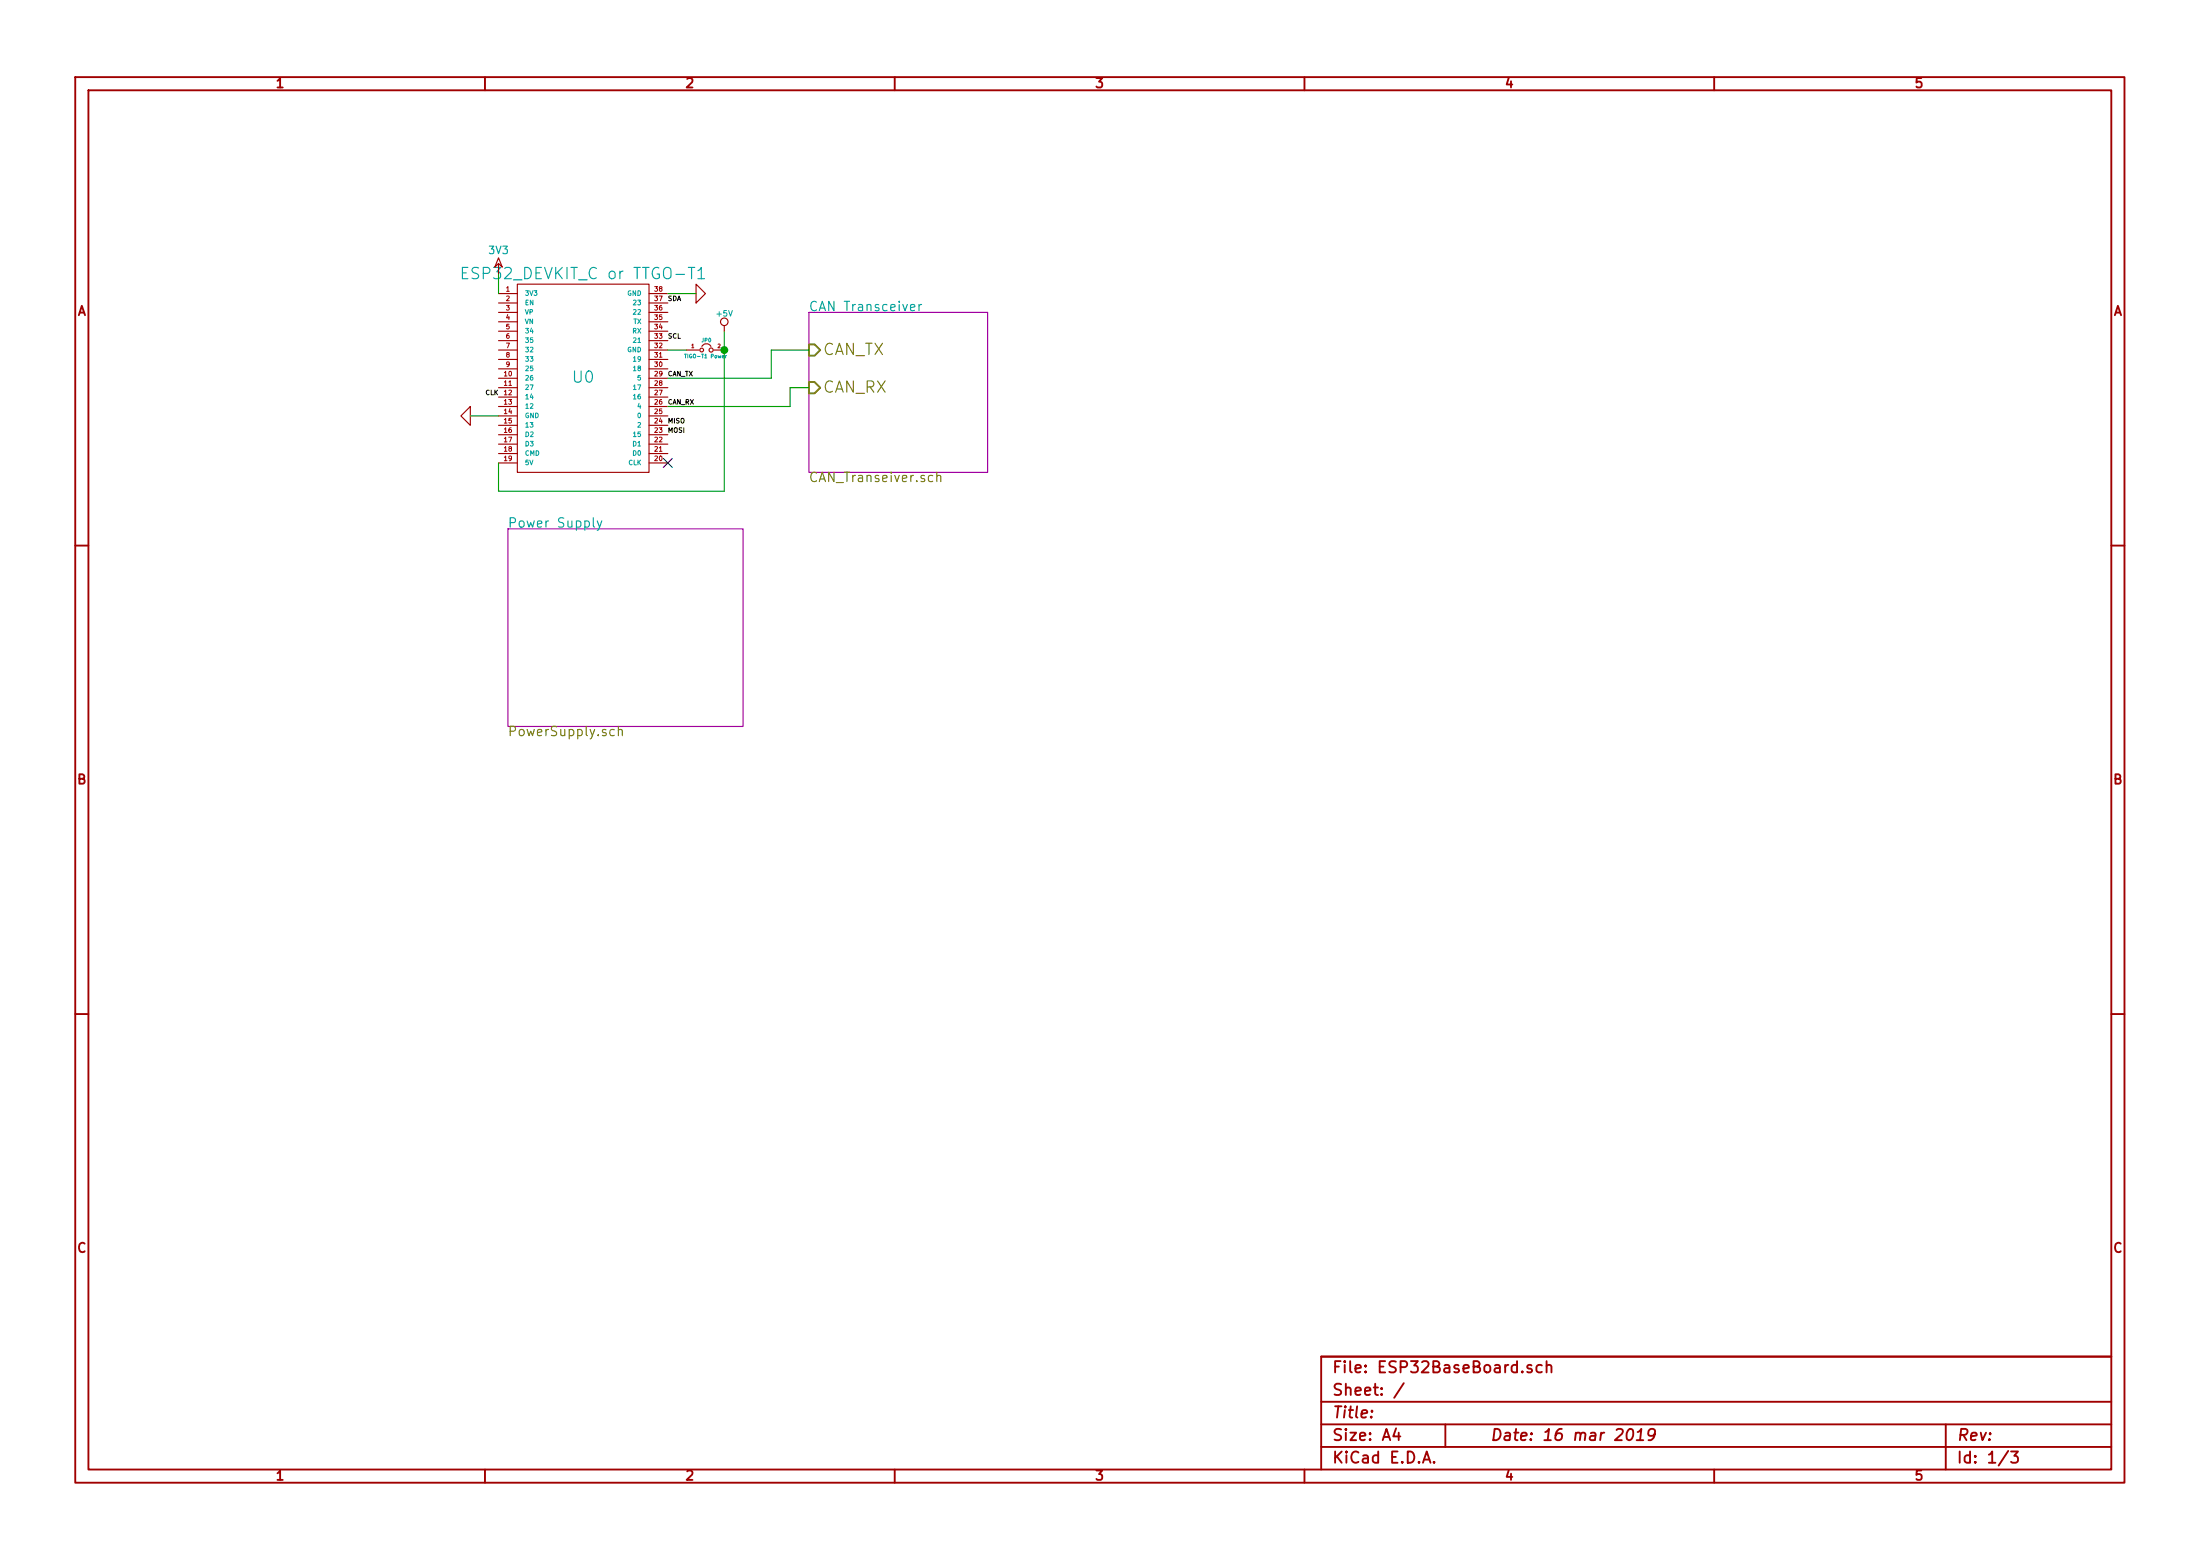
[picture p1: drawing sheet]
EESchema Schematic File Version 2
LIBS:power
LIBS:device
LIBS:transistors
LIBS:conn
LIBS:linear
LIBS:regul
LIBS:74xx
LIBS:cmos4000
LIBS:adc-dac
LIBS:memory
LIBS:xilinx
LIBS:special
LIBS:microcontrollers
LIBS:dsp
LIBS:microchip
LIBS:analog_switches
LIBS:motorola
LIBS:texas
LIBS:intel
LIBS:audio
LIBS:interface
LIBS:digital-audio
LIBS:philips
LIBS:display
LIBS:cypress
LIBS:siliconi
LIBS:opto
LIBS:atmel
LIBS:contrib
LIBS:valves
LIBS:esp32_devboards
LIBS:smalljumper
LIBS:sn65hvd233-ht
LIBS:lm2574n-5
LIBS:ESP32BaseBoard-cache
EELAYER 27 0
EELAYER END
$Descr A4 11693 8268
encoding utf-8
Sheet 1 3
Title ""
Date "16 mar 2019"
Rev ""
Comp ""
Comment1 ""
Comment2 ""
Comment3 ""
Comment4 ""
$EndDescr
$Comp
L ESP32_DEVKIT_C U0
U 1 1
P 3100 2000
F 0 "U0" H 3100 2000 60  0000 C CNN
F 1 "ESP32_DEVKIT_C or TTGO-T1" H 3100 2550 60  0000 C CNN
F 2 "~" H 3100 2000 60  0000 C CNN
F 3 "~" H 3100 2000 60  0000 C CNN
F 4 "dummy" H 3100 2000 60  0001 C CNN "Mouser Part Number"
	1    3100 2000
	1    0    0    -1  
$EndComp
$Comp
L SMALLJUMPER JP0
U 1 1
P 3750 1850
F 0 "JP0" H 3755 1900 20  0000 C CNN
F 1 "TIGO-T1 Power" H 3750 1815 20  0000 C CNN
F 2 "~" H 3750 1850 60  0000 C CNN
F 3 "~" H 3750 1850 60  0000 C CNN
F 4 "dummp" H 3750 1850 60  0001 C CNN "Mouser Part Number"
	1    3750 1850
	1    0    0    -1  
$EndComp
Wire Wire Line
	3850 1750 3850 2600
Wire Wire Line
	3850 2600 2650 2600
Wire Wire Line
	2650 2600 2650 2450
Wire Wire Line
	3650 1850 3550 1850
$Comp
L GND #PWR01
U 1 1
P 2500 2200
F 0 "#PWR01" H 2500 2200 30  0001 C CNN
F 1 "GND" H 2500 2130 30  0001 C CNN
F 2 "" H 2500 2200 60  0000 C CNN
F 3 "" H 2500 2200 60  0000 C CNN
	1    2500 2200
	0    1    1    0   
$EndComp
Wire Wire Line
	2650 2200 2500 2200
$Comp
L +5V #PWR02
U 1 1
P 3850 1750
F 0 "#PWR02" H 3850 1840 20  0001 C CNN
F 1 "+5V" H 3850 1840 30  0000 C CNN
F 2 "" H 3850 1750 60  0000 C CNN
F 3 "" H 3850 1750 60  0000 C CNN
	1    3850 1750
	1    0    0    -1  
$EndComp
Connection ~ 3850 1850
$Comp
L GND #PWR03
U 1 1
P 3700 1550
F 0 "#PWR03" H 3700 1550 30  0001 C CNN
F 1 "GND" H 3700 1480 30  0001 C CNN
F 2 "" H 3700 1550 60  0000 C CNN
F 3 "" H 3700 1550 60  0000 C CNN
	1    3700 1550
	0    -1   -1   0   
$EndComp
Wire Wire Line
	3700 1550 3550 1550
$Comp
L 3V3 #PWR04
U 1 1
P 2650 1450
F 0 "#PWR04" H 2650 1550 40  0001 C CNN
F 1 "3V3" H 2650 1575 40  0000 C CNN
F 2 "" H 2650 1450 60  0000 C CNN
F 3 "" H 2650 1450 60  0000 C CNN
	1    2650 1450
	1    0    0    -1  
$EndComp
Wire Wire Line
	2650 1450 2650 1550
NoConn ~ 3550 2450
Text Label 3550 2150 0    25   ~ 0
CAN_RX
Text Label 3550 2000 0    25   ~ 0
CAN_TX
Text Label 3550 1600 0    25   ~ 0
SDA
Text Label 3550 1800 0    25   ~ 0
SCL
Text Label 3550 2300 0    25   ~ 0
MOSI
Text Label 3550 2250 0    25   ~ 0
MISO
Text Label 2650 2100 2    25   ~ 0
CLK
$Sheet
S 4300 1650 950  850 
U 5C828AE5
F0 "CAN Transceiver" 50
F1 "CAN_Transeiver.sch" 50
F2 "CAN_TX" I L 4300 1850 60 
F3 "CAN_RX" I L 4300 2050 60 
$EndSheet
$Sheet
S 2700 2800 1250 1050
U 5C828B13
F0 "Power Supply" 50
F1 "PowerSupply.sch" 50
$EndSheet
Wire Wire Line
	4300 1850 4100 1850
Wire Wire Line
	4100 1850 4100 2000
Wire Wire Line
	4100 2000 3550 2000
Wire Wire Line
	3550 2150 4200 2150
Wire Wire Line
	4200 2150 4200 2050
Wire Wire Line
	4200 2050 4300 2050
$EndSCHEMATC
